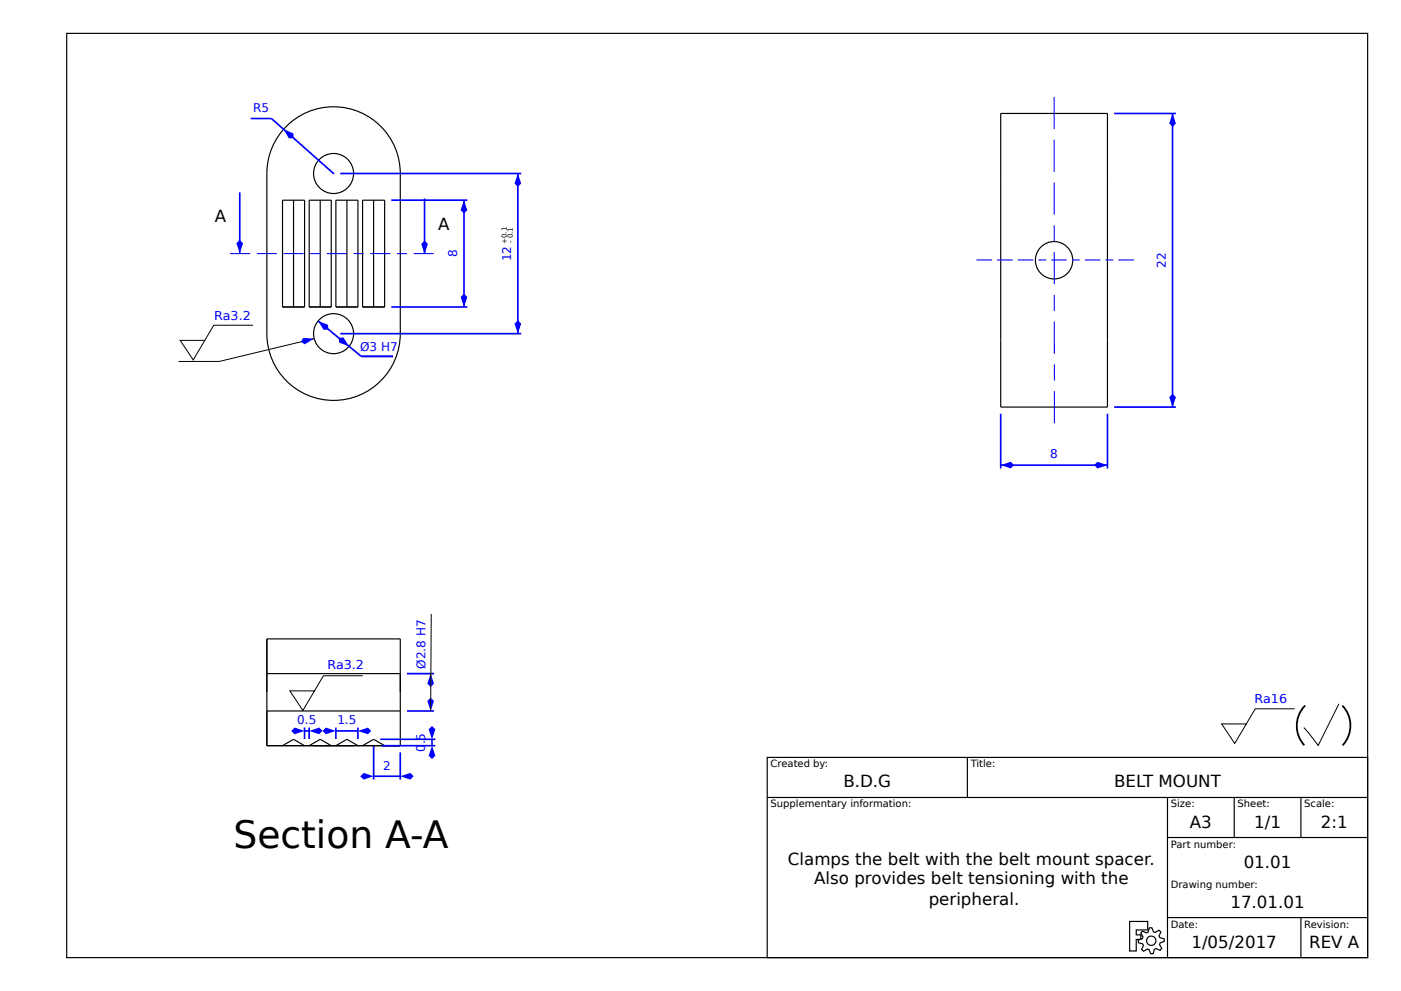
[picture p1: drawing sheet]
<svg xmlns="http://www.w3.org/2000/svg" width="420mm" height="297mm" viewBox="0 0 420 297" stroke-linecap="round" stroke-linejoin="round" font-family="sans-serif">
<g fill="none" stroke="#000" stroke-width=".35">
<path d="M20 10h390v277h-390zM85.9 37.9a20 20 0 0 1 21.8-4.4 20 20 0 0 1 12.3 18.5v48a20 20 0 0 1-20 20 20 20 0 0 1-20-20v-48a19.9 19.9 0 0 1 5.9-14.1zM300 34h32v88h-32zM84.7 60h6.6v32h-6.6zM88 60v32M92.7 60h6.6v32h-6.6zM96 60v32M100.7 60h6.6v32h-6.6zM104 60v32M108.7 60h6.6v32h-6.6zM112 60v32M80 191.5h40v32h-40z"/>
<path d="M80 201.9h40M80 213.1h40M84.7 223.5l3.3-1.9 3.3 1.9M92.7 223.5l3.3-1.9 3.3 1.9M100.7 223.5l3.3-1.9 3.3 1.9M108.7 223.5l3.3-1.9 3.3 1.9M230 227h180v60h-180zM230 239h180M290 227v12M350 239v48M370 239v12M390 239v12"/>
<path d="M350 251h60M338.7 276.2h5.4v2.5h-3.5v1.5h1.4v1.3h-1.4v3.5h-1.9zM342.5 279.1l1.2 .5 .5-.2 .3-1.3 .8-.1 .5 1.3 .5 .2 1.1-.7 .6 .5-.5 1.2 .2 .5 1.3 .3v.8l-1.2 .5-.2 .5 .7 1.2-.5 .5-1.3-.5-.4 .2-.4 1.3h-.7l-.5-1.2-.5-.2-1.2 .7-.6-.5 .6-1.2-.3-.5-1.2-.4-.1-.7 1.3-.5 .1-.5-.6-1.2zM350 275h60M390 275v12"/>
<circle cx="100" cy="52" r="6"/>
<circle cx="316" cy="78" r="5.6"/>
<circle cx="100" cy="100" r="6"/>
<circle cx="345.1" cy="281.9" r="1.4"/>
</g>
<path d="M334 34h18.5M351.5 34v88M334 122h18.5" fill="none" stroke="#00f" stroke-width=".5"/>
<g fill="#00f">
<path d="M350.5 119l1-1 1 1-1 3z"/>
<path d="M351.5 34l1 3-1 1-1-1z"/>
</g>
<path d="M300 124v16.4M300 139.4h32M332 124v16.4" fill="none" stroke="#00f" stroke-width=".5"/>
<g fill="#00f">
<path d="M329 138.4l3 1-3 1-1-1z"/>
<path d="M300 139.4l3-1 1 1-1 1z"/>
</g>
<path d="M112 223.6v10M112 232.6h8M120 225.5v8.1" fill="none" stroke="#00f" stroke-width=".5"/>
<g fill="#00f">
<path d="M120 232.6l3-1 1 1-1 1z"/>
<path d="M108 232.6l1-1 3 1-3 1z"/>
</g>
<path d="M122 201.9h8.1M122 213.1h8.1" fill="none" stroke="#00f" stroke-width=".5"/>
<g fill="#00f">
<path d="M128.1 210.1l1-1 1 1-1 3z"/>
<path d="M129.1 201.9l1 3-1 1-1-1z"/>
</g>
<path d="M129.3 184l-.2 29.1" fill="none" stroke="#000" stroke-width=".3"/>
<path d="M114 221.6h16.5M114.5 223.5h16M129.5 221.6v1.9" fill="none" stroke="#00f" stroke-width=".5"/>
<g fill="#00f">
<path d="M129.5 223.5l1 3-1 1-1-1z"/>
<path d="M129.5 217.6l1 1-1 3-1-3z"/>
</g>
<path d="M69 76h6M77 76h6M85 76h6M93 76h3M98 76h6M106 76h3M111 76h6M119 76h3M124 76h6" fill="none" stroke="#00f" stroke-width=".32"/>
<circle cx="100" cy="52" r=".25" fill="#00f"/>
<path d="M81.4 35.5l18.6 16.5z" fill="#000" stroke="#00f" stroke-width=".5"/>
<path d="M85 38.7l2.9 1.3 .1 1.4-1.4 .1z" fill="#00f"/>
<path d="M75.1 35.5h6.3" fill="none" stroke="#00f" stroke-width=".5"/>
<circle cx="100" cy="100" r=".25" fill="#00f"/>
<path d="M95.4 96.2l12.9 10.6z" fill="#000" stroke="#00f" stroke-width=".5"/>
<g fill="#00f">
<path d="M101.5 101.3l1.5-.2 1.6 2.7-2.9-1.1z"/>
<path d="M95.4 96.2l2.9 1.1 .2 1.4-1.5 .2z"/>
</g>
<path d="M108.3 106.8h9.5" fill="none" stroke="#00f" stroke-width=".6"/>
<path d="M75.9 97.5h-11.8l-6.2 10.4-3.9-5.9h7.4M94.1 101.5l-28.3 6.8h-12.3M108.8 202.5h-11.8l-6.2 10.4-3.9-5.8h7.4" fill="none" stroke="#000" stroke-width=".3"/>
<path d="M90.9 101.3l3.2 .2-2.7 1.7-1.2-.7z" fill="#00f"/>
<path d="M71.9 57.6v18.3" fill="none" stroke="#00f" stroke-width=".5"/>
<path d="M70.9 72.9l1-1 1 1-1 3z" fill="#00f"/>
<path d="M127.3 59.5v16.6" fill="none" stroke="#00f" stroke-width=".5"/>
<path d="M127.3 72.1l1 1-1 3-1-3z" fill="#00f"/>
<path d="M117.3 60h22.8M139.1 60v32M117.3 92h22.8" fill="none" stroke="#00f" stroke-width=".5"/>
<g fill="#00f">
<path d="M138.1 89l1-1 1 1-1 3z"/>
<path d="M139.1 60l1 3-1 1-1-1z"/>
</g>
<path d="M102 52h54.2M155.2 52v48M102 100h54.2" fill="none" stroke="#00f" stroke-width=".5"/>
<g fill="#00f">
<path d="M154.2 97l1-1 1 1-1 3z"/>
<path d="M155.2 52l1 3-1 1-1-1z"/>
</g>
<path d="M91.3 218v3.5M91.3 219h1.4M92.7 218v3.5" fill="none" stroke="#00f" stroke-width=".5"/>
<g fill="#00f">
<path d="M92.7 219l3-1 1 1-1 1z"/>
<path d="M87.3 219l1-1 3 1-3 1z"/>
</g>
<path d="M100.7 218.1v3.4M100.7 219.1h6.6M107.3 218.1v3.4" fill="none" stroke="#00f" stroke-width=".5"/>
<g fill="#00f">
<path d="M96.7 219.1l1-1 3 1-3 1z"/>
<path d="M107.3 219.1l3-1 1 1-1 1z"/>
</g>
<path d="M388.1 212.4h-11.8l-6.2 10.4-3.9-5.8h7.4M401.4 210.9l-6.2 12.5-4.3-5.3" fill="none" stroke="#000" stroke-width=".3"/>
<path d="M391 211.7a8.1 8.1 0 0 1 10.8-.8 8.1 8.1 0 0 1 2 10.6 8 8 0 0 1-10.1 3.7 8 8 0 0 1-4.7-9.7 8.5 8.5 0 0 1 2-3.8z" fill="none" stroke="#000" stroke-width=".54" stroke-dasharray="13 13" stroke-linecap="butt"/>
<path d="M292.7 77.9h4.7M298.9 77.9h4.7M305.1 77.9h4.7M311.3 77.9h2.3M315.2 77.9h4.6M321.4 77.9h2.3M325.2 77.9h4.7M331.4 77.9h2.3M335.3 77.9h4.6" fill="none" stroke="#00f" stroke-width=".3"/>
<g fill="#000" stroke="#00f" stroke-width=".41">
<path d="M316 46.7v4.8zM316 54.7v9.6zM316 67.5v4.8zM316.1 75.6v9.6zM316.1 88.4v4.8zM316.1 96.4v9.6zM316.1 109.2v4.8zM316.1 117.2v9.7z"/>
<path d="M316 41.9v4.8zM316 29.1v9.6z"/>
</g>
<text font-size="11.3" x="70" y="254.1">Section A-A</text>
<g font-size="5">
<text x="64.4" y="66.4">A</text>
<text x="131.3" y="69">A</text>
<text x="252.8" y="236">B.D.G</text>
<text x="334" y="236">BELT MOUNT</text>
<text x="356.7" y="248">A3</text>
<text x="376" y="248">1/1</text>
<text x="396" y="248">2:1</text>
<text x="236.2" y="259.1">Clamps the belt with the belt mount spacer.</text>
<text x="372.8" y="260">01.01</text>
<text x="244.1" y="264.9">Also provides belt tensioning with the</text>
<text x="278.4" y="271.3">peripheral.</text>
<text x="368.9" y="272">17.01.01</text>
<text x="357.2" y="284">1/05/2017</text>
<text x="392.4" y="284">REV A</text>
</g>
<g font-size="3.7" fill="#00f">
<text x="64.2" y="95.9">Ra3.2</text>
<text x="98.2" y="200.5">Ra3.2</text>
<text x="376.1" y="210.8">Ra16</text>
</g>
<g font-size="3.6" fill="#00f">
<text x="75.9" y="33.5">R5</text>
<text x="137.1" y="77.1" transform="rotate(-90 137.1 77.1)">8</text>
<text x="153.2" y="78.3" transform="rotate(-90 153.2 78.3)">12</text>
<text x="349.5" y="80.3" transform="rotate(-90 349.5 80.3)">22</text>
<text x="108" y="105.2">Ø3 H7</text>
<text x="314.9" y="137.4">8</text>
<text x="127.6" y="200.4" transform="rotate(-90 127.6 200.4)">Ø2.8 H7</text>
<text x="89.1" y="217">0.5</text>
<text x="101.1" y="217.1">1.5</text>
<text x="127.5" y="225.4" transform="rotate(-90 127.5 225.4)">0.5</text>
<text x="114.9" y="230.6">2</text>
</g>
<g font-size="3">
<text x="231" y="230">Created by:</text>
<text x="291" y="230">Title:</text>
<text x="231" y="242">Supplementary information:</text>
<text x="351" y="242">Size:</text>
<text x="371" y="242">Sheet:</text>
<text x="391" y="242">Scale:</text>
<text x="351" y="254">Part number:</text>
<text x="351" y="266">Drawing number:</text>
<text x="351" y="278">Date:</text>
<text x="391" y="278">Revision:</text>
</g>
<g font-size="2.1">
<text x="151.9" y="73.1" transform="rotate(-90 151.9 73.1)">+0.1</text>
<text x="153.8" y="72.8" transform="rotate(-90 153.8 72.8)">- 0.1</text>
</g>
</svg>
